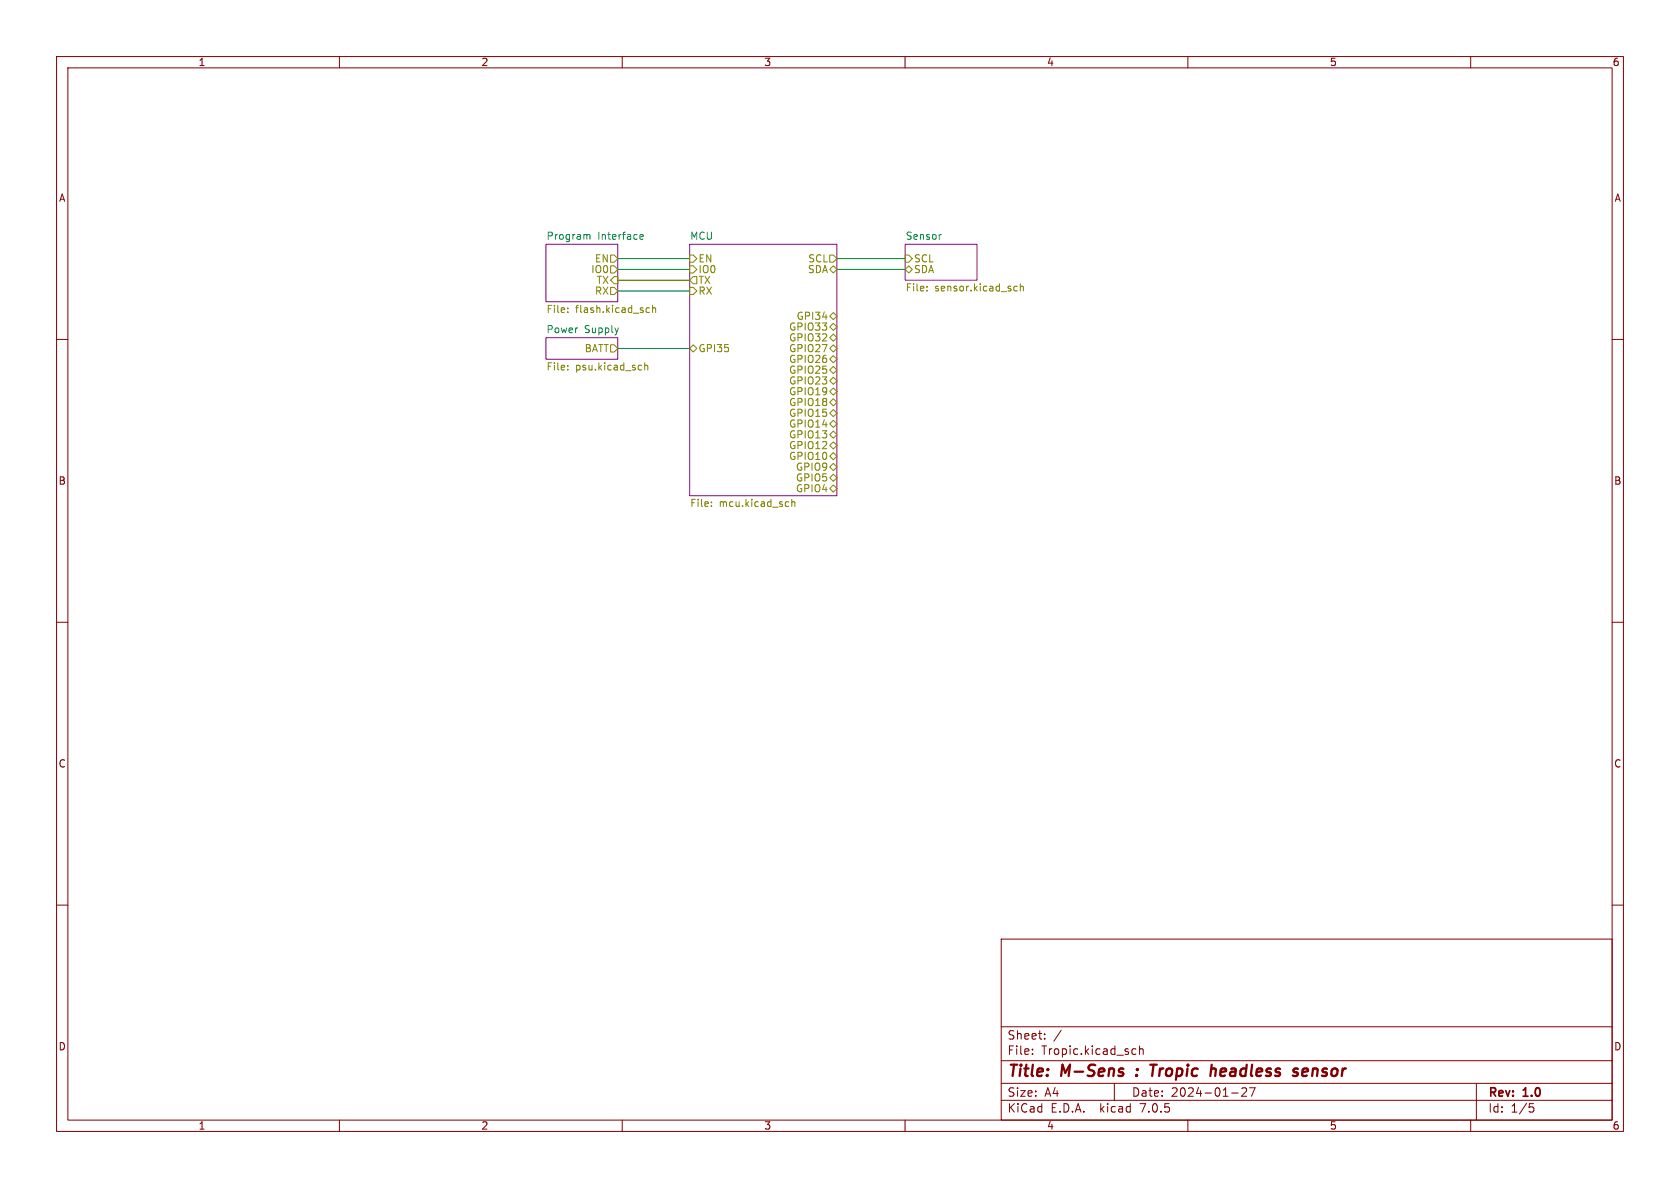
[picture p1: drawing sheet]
<svg xmlns="http://www.w3.org/2000/svg" width="297mm" height="210mm" viewBox="0 0 297 210" stroke-linecap="round" stroke-linejoin="round" font-family="sans-serif">
<g fill="none" stroke="#840000" stroke-width=".18">
<path d="M10 10h277v190h-277zM12 12h273v186h-273zM60 10v2M110 10v2M160 10v2M210 10v2M260 10v2M10 60h2M285 60h2M10 110h2M285 110h2M10 160h2"/>
<path d="M285 160h2M177 166h108v32h-108zM60 198v2M110 198v2M160 198v2M177 194.5h108M177 191.5h108M177 187.5h108M177 181.5h108M182.5 186.3v.1M182.5 185.5v.1M184.7 183.6v.1"/>
<path d="M184.7 182.8v.1M187.6 182.1l-1.3 2M197 191.5v3M200.2 186.3h.6M200.2 185.5h.6M201.5 185.5l.2-.1 .3 .1 .1 .9M201.5 184.9v1.5M210 198v2M217.7 193.2h1.2M219.5 192.4l.6-.1 .2 .1 .1 .3-.9 1.1h.9M220.9 192.3h1l-.7 1.5M260 198v2"/>
<path d="M261 191.5v6.5M270.4 195.1h.7M270.5 195.7h.4l.3 .3-.2 .5-.5 .1"/>
</g>
<g fill="none" stroke="#840000" stroke-width=".4">
<path d="M198.1 188.9l.5 .1M198.3 189.5l.2 .1 .1 .3-.3 .3M200.9 190l.1 .1-.1 .1M200.9 190l-.1 .1 .1 .1M200.9 190v.2M201.1 189v.2M201.1 189l.1 .1-.1 .1M201.1 189l-.1 .1 .1 .1M203.4 188.2h1.1M203.9 188.2l-.2 2M214.2 188.2l-.2 2M214.9 189a.57 .57 0 0 0-.8 .1"/>
<path d="M215 189.2l-.2 1M229.5 189a.49 .49 0 0 0-.8 .3v.1l.5 .1 .2 .3-.1 .3-.2 .1-.5-.1"/>
</g>
<g fill="#fff" stroke="#fff" stroke-width=".18">
<path d="M96.5 59.7h12.7v3.8h-12.7z"/>
<path d="M96.5 43.2h12.7v10.1h-12.7z"/>
<path d="M121.9 43.2h26.1v44.4h-26.1z"/>
<path d="M160 43.2h12.7v6.3h-12.7z"/>
</g>
<path d="M96.5 59.7h12.7v3.8h-12.7zM96.5 43.2h12.7v10.1h-12.7zM121.9 43.2h26.1v44.4h-26.1zM160 43.2h12.7v6.3h-12.7z" fill="none" stroke="#840084" stroke-width=".18"/>
<g fill="none" stroke="#848400" stroke-width=".18">
<path d="M100.4 54.5v.1M100.4 55.1v.1M107.9 50.8h.7l.6 .6-.6 .7h-.7zM107.9 45.1h.7l.6 .6-.6 .7h-.7zM107.9 47h.7l.6 .6-.6 .7h-.7zM108.6 48.9h.6v1.3h-.6l-.7-.7zM114.2 55l.3 .2h.3M114.8 54.5l-.3-.1-.3 .2M115.4 54.5l.1-.1 .4 .1v.7M115.4 54v1.2M121.9 45.1h.7l.6 .6-.6 .7h-.7zM121.9 47h.7l.6 .6-.6 .7h-.7z"/>
<path d="M121.9 49.5l.7-.6h.6v1.3h-.6zM121.9 50.8h.7l.6 .6-.6 .7h-.7zM146.7 45.1h.6l.7 .6-.7 .7h-.6zM146.7 47.6l.6-.6 .7 .6-.7 .7zM146.7 59.7l.6-.6 .7 .6-.7 .6zM146.7 55.9l.6-.7 .7 .7-.7 .6zM147.3 57.2l.7 .6-.7 .6-.6-.6zM160 45.1h.7l.6 .6-.6 .7h-.7zM160 47.6l.7-.6 .6 .6-.6 .7zM163.9 51.3v.1M163.9 50.7v.1M179.3 51.3l.2 .1h.3"/>
<path d="M179.8 50.7l-.3-.1-.2 .1M180.4 50.7l.2-.1 .3 .1v.7M180.4 50.2v1.2M100.4 65.3v.1M100.4 64.6v.1M107.9 61h.7l.6 .6-.6 .6h-.7zM113.3 64.6h.1M113.4 65.3l-.1 .1M114 64.1v1.3M114 64.7l.2-.1h.3v.8M121.9 61.6l.7-.6 .6 .6-.6 .6zM146.7 71.1l.6-.6 .7 .6-.7 .7z"/>
<path d="M146.7 73l.6-.6 .7 .6-.7 .7zM146.7 76.8l.6-.6 .7 .6-.7 .7zM146.7 78.7l.6-.6 .7 .6-.7 .7zM146.7 65.4l.6-.6 .7 .6-.7 .6zM146.7 67.3l.6-.6 .7 .6-.7 .6zM146.7 61.6l.6-.6 .7 .6-.7 .6zM147.3 68.6l.7 .6-.7 .7-.6-.7zM147.3 74.3l.7 .6-.7 .7-.6-.7zM147.3 62.9l.7 .6-.7 .6-.6-.6zM125.8 89.4v.1M125.8 88.8v.1M139.1 88.7l.3 .1"/>
<path d="M139.4 89.5h-.3M140 88.8l.2-.1 .3 .1v.7M140 88.3v1.2M146.7 82.6l.6-.7 .7 .7-.7 .6zM146.7 84.5l.6-.7 .7 .7-.7 .6zM146.7 86.4l.6-.7 .7 .7-.7 .6zM147.3 80l.7 .6-.7 .7-.6-.7z"/>
</g>
<path d="M103.8 41.6l.1-.1h.3l.1 .8M109.3 58l-.3 .8M113.1 41.9l.6-.1v-.3h-.4l-.2 .1 .1 .6h.5M166.4 41.5h-.2" fill="none" stroke="#008484" stroke-width=".18"/>
<path d="M109.2 51.4h12.7M109.2 45.7h12.7M109.2 49.5h12.7M109.2 47.6h12.7M148 45.7h12M148 47.6h12M109.2 61.6h12.7" fill="none" stroke="#008400" stroke-width=".18"/>
<g font-size="2.8" fill="#840000">
<text x="178" y="190.8">Title:</text>
<text x="187.5" y="190.8">M-Sens</text>
<text x="204.5" y="190.8">Tropic</text>
<text x="215.6" y="190.8">headless</text>
<text x="230.9" y="190.8">sensor</text>
</g>
<g font-size="2.1" fill="#840000">
<text x="178" y="183.9">Sheet:</text>
<text x="178" y="186.6">File:</text>
<text x="184" y="186.6">Tropic.kicad_sch</text>
<text x="178" y="196.8">KiCad</text>
<text x="178" y="194">Size:</text>
<text x="184.6" y="194">A4</text>
<text x="185.7" y="196.8">E.D.A.</text>
<text x="194.4" y="196.8">kicad</text>
<text x="200" y="194">Date:</text>
<text x="201.5" y="196.8">7.0.5</text>
<text x="206.9" y="194">2024-01-27</text>
<text x="263" y="194.2">Rev:</text>
<text x="263" y="196.8">Id:</text>
<text x="267" y="196.8">1/5</text>
<text x="269.2" y="194.2">1.0</text>
</g>
<g font-size="1.8" fill="#840000">
<text x="35" y="11.8">1</text>
<text x="85" y="11.8">2</text>
<text x="135" y="11.8">3</text>
<text x="185" y="11.8">4</text>
<text x="235" y="11.8">5</text>
<text x="285" y="11.8">6</text>
<text x="10.4" y="35.8">A</text>
<text x="285.4" y="35.8">A</text>
<text x="10.3" y="85.8">B</text>
<text x="285.3" y="85.8">B</text>
<text x="10.3" y="135.8">C</text>
<text x="285.3" y="135.8">C</text>
<text x="10.3" y="185.8">D</text>
<text x="285.3" y="185.8">D</text>
<text x="35" y="199.8">1</text>
<text x="85" y="199.8">2</text>
<text x="135" y="199.8">3</text>
<text x="185" y="199.8">4</text>
<text x="235" y="199.8">5</text>
<text x="285" y="199.8">6</text>
</g>
<g font-size="1.8" fill="#008484">
<text x="96.5" y="42.5">Program</text>
<text x="105.6" y="42.5">Interface</text>
<text x="121.9" y="42.5">MCU</text>
<text x="160" y="42.5">Sensor</text>
<text x="96.5" y="59">Power</text>
<text x="103.2" y="59">Supply</text>
</g>
<g font-size="1.8" fill="#848400">
<text x="105.2" y="46.5">EN</text>
<text x="123.4" y="46.5">EN</text>
<text x="142.9" y="46.5">SCL</text>
<text x="161.5" y="46.5">SCL</text>
<text x="104.5" y="48.5">IO0</text>
<text x="105.2" y="52.3">RX</text>
<text x="105.5" y="50.4">TX</text>
<text x="123.4" y="48.5">IO0</text>
<text x="123.4" y="50.4">TX</text>
<text x="123.4" y="52.3">RX</text>
<text x="142.8" y="48.5">SDA</text>
<text x="160" y="51.8">File:</text>
<text x="161.5" y="48.5">SDA</text>
<text x="165.2" y="51.8">sensor.kicad_sch</text>
<text x="96.5" y="55.6">File:</text>
<text x="101.7" y="55.6">flash.kicad_sch</text>
<text x="139.5" y="58.6">GPIO33</text>
<text x="140.8" y="56.7">GPI34</text>
<text x="96.5" y="65.7">File:</text>
<text x="101.7" y="65.7">psu.kicad_sch</text>
<text x="103.3" y="62.4">BATT</text>
<text x="123.4" y="62.4">GPI35</text>
<text x="139.5" y="62.4">GPIO27</text>
<text x="139.5" y="60.5">GPIO32</text>
<text x="139.5" y="64.3">GPIO26</text>
<text x="139.5" y="70">GPIO19</text>
<text x="139.5" y="71.9">GPIO18</text>
<text x="139.5" y="66.2">GPIO25</text>
<text x="139.5" y="68.1">GPIO23</text>
<text x="139.5" y="73.9">GPIO15</text>
<text x="139.5" y="75.8">GPIO14</text>
<text x="139.5" y="77.7">GPIO13</text>
<text x="139.5" y="79.6">GPIO12</text>
<text x="139.5" y="81.5">GPIO10</text>
<text x="140.7" y="83.4">GPIO9</text>
<text x="121.9" y="89.9">File:</text>
<text x="127.1" y="89.9">mcu.kicad_sch</text>
<text x="140.7" y="85.3">GPIO5</text>
<text x="140.7" y="87.2">GPIO4</text>
</g>
</svg>
